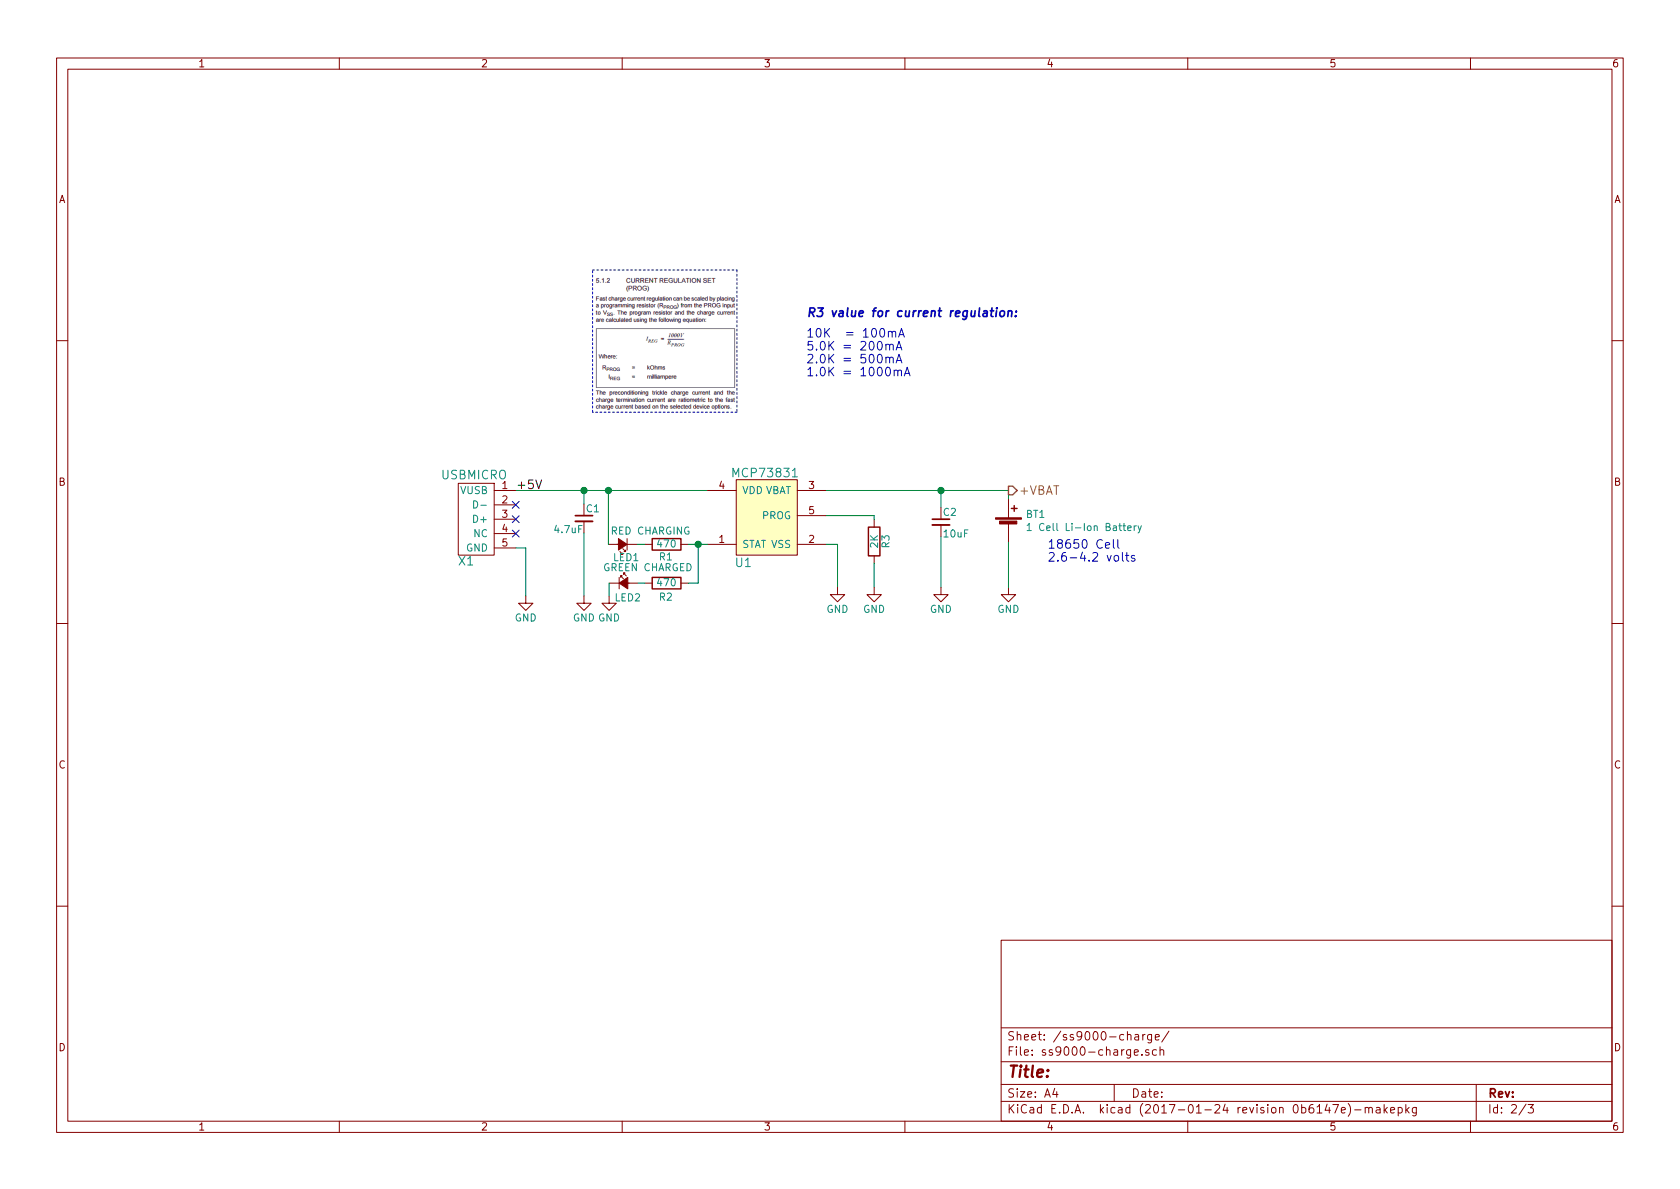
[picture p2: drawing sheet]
EESchema Schematic File Version 2
LIBS:power
LIBS:device
LIBS:transistors
LIBS:conn
LIBS:linear
LIBS:regul
LIBS:74xx
LIBS:cmos4000
LIBS:adc-dac
LIBS:memory
LIBS:xilinx
LIBS:microcontrollers
LIBS:dsp
LIBS:microchip
LIBS:analog_switches
LIBS:motorola
LIBS:texas
LIBS:intel
LIBS:audio
LIBS:interface
LIBS:digital-audio
LIBS:philips
LIBS:display
LIBS:cypress
LIBS:siliconi
LIBS:opto
LIBS:atmel
LIBS:contrib
LIBS:valves
LIBS:semtech-sc4503
LIBS:micrchip-mcp73831
LIBS:usbmicro
LIBS:motor_fan
LIBS:spst_revb
LIBS:SolderSniffer9000-cache
EELAYER 26 0
EELAYER END
$Descr A4 11693 8268
encoding utf-8
Sheet 2 3
Title ""
Date ""
Rev ""
Comp ""
Comment1 ""
Comment2 ""
Comment3 ""
Comment4 ""
$EndDescr
Wire Wire Line
	4925 3405 3590 3405
Text Label 3590 3405 0    60   ~ 0
+5V
$Comp
L C_Small C1
U 1 1
P 4065 3600
F 0 "C1" H 4075 3670 50  0000 L CNN
F 1 "4.7uF" H 3850 3525 50  0000 L CNN
F 2 "Capacitors_SMD:C_0805" H 4065 3600 50  0001 C CNN
F 3 "" H 4065 3600 50  0000 C CNN
	1    4065 3600
	1    0    0    -1  
$EndComp
Wire Wire Line
	4065 3500 4065 3405
Connection ~ 4065 3405
Wire Wire Line
	4065 3700 4065 4140
$Comp
L GND #PWR01
U 1 1
P 4065 4140
F 0 "#PWR01" H 4065 3890 50  0001 C CNN
F 1 "GND" H 4065 3990 50  0000 C CNN
F 2 "" H 4065 4140 50  0000 C CNN
F 3 "" H 4065 4140 50  0000 C CNN
	1    4065 4140
	1    0    0    -1  
$EndComp
$Comp
L R R3
U 1 1
P 6085 3760
F 0 "R3" V 6165 3760 50  0000 C CNN
F 1 "2K" V 6085 3760 50  0000 C CNN
F 2 "Resistors_SMD:R_0805" V 6015 3760 50  0001 C CNN
F 3 "" H 6085 3760 50  0000 C CNN
	1    6085 3760
	1    0    0    -1  
$EndComp
Wire Wire Line
	5750 3580 6085 3580
Wire Wire Line
	6085 3580 6085 3610
Wire Wire Line
	6085 3910 6085 4080
$Comp
L GND #PWR02
U 1 1
P 6085 4080
F 0 "#PWR02" H 6085 3830 50  0001 C CNN
F 1 "GND" H 6085 3930 50  0000 C CNN
F 2 "" H 6085 4080 50  0000 C CNN
F 3 "" H 6085 4080 50  0000 C CNN
	1    6085 4080
	1    0    0    -1  
$EndComp
Wire Wire Line
	5750 3780 5830 3780
Wire Wire Line
	5830 3780 5830 4080
$Comp
L GND #PWR03
U 1 1
P 5830 4080
F 0 "#PWR03" H 5830 3830 50  0001 C CNN
F 1 "GND" H 5830 3930 50  0000 C CNN
F 2 "" H 5830 4080 50  0000 C CNN
F 3 "" H 5830 4080 50  0000 C CNN
	1    5830 4080
	1    0    0    -1  
$EndComp
Text Notes 5610 2620 0    60   ~ 0
10K  = 100mA\n5.0K = 200mA\n2.0K = 500mA\n1.0K = 1000mA
$Comp
L C_Small C2
U 1 1
P 6550 3625
F 0 "C2" H 6560 3695 50  0000 L CNN
F 1 "10uF" H 6560 3545 50  0000 L CNN
F 2 "Capacitors_SMD:C_1206" H 6550 3625 50  0001 C CNN
F 3 "" H 6550 3625 50  0000 C CNN
	1    6550 3625
	1    0    0    -1  
$EndComp
Wire Wire Line
	6550 3525 6550 3405
Wire Wire Line
	5750 3405 7020 3405
Wire Wire Line
	6550 3725 6550 4080
$Comp
L GND #PWR04
U 1 1
P 6550 4080
F 0 "#PWR04" H 6550 3830 50  0001 C CNN
F 1 "GND" H 6550 3930 50  0000 C CNN
F 2 "" H 6550 4080 50  0000 C CNN
F 3 "" H 6550 4080 50  0000 C CNN
	1    6550 4080
	1    0    0    -1  
$EndComp
Connection ~ 6550 3405
$Comp
L R R1
U 1 1
P 4640 3780
F 0 "R1" V 4550 3785 50  0000 C CNN
F 1 "470" V 4640 3780 50  0000 C CNN
F 2 "Resistors_SMD:R_0805" V 4570 3780 50  0001 C CNN
F 3 "" H 4640 3780 50  0000 C CNN
	1    4640 3780
	0    -1   -1   0   
$EndComp
$Comp
L R R2
U 1 1
P 4640 4050
F 0 "R2" V 4540 4055 50  0000 C CNN
F 1 "470" V 4640 4050 50  0000 C CNN
F 2 "Resistors_SMD:R_0805" V 4570 4050 50  0001 C CNN
F 3 "" H 4640 4050 50  0000 C CNN
	1    4640 4050
	0    -1   -1   0   
$EndComp
$Comp
L GND #PWR05
U 1 1
P 4240 4140
F 0 "#PWR05" H 4240 3890 50  0001 C CNN
F 1 "GND" H 4240 3990 50  0000 C CNN
F 2 "" H 4240 4140 50  0000 C CNN
F 3 "" H 4240 4140 50  0000 C CNN
	1    4240 4140
	1    0    0    -1  
$EndComp
$Comp
L MCP73831 U1
U 1 1
P 5325 3580
F 0 "U1" H 5175 3255 60  0000 C CNN
F 1 "MCP73831" H 5325 3880 60  0000 C CNN
F 2 "Microchip_MCP73831:Microchip_MCP73831" H 5325 3530 60  0001 C CNN
F 3 "" H 5325 3530 60  0000 C CNN
	1    5325 3580
	1    0    0    -1  
$EndComp
$Comp
L USBMICRO X1
U 1 1
P 3290 3605
F 0 "X1" H 3245 3900 60  0000 C CNN
F 1 "USBMICRO" H 3300 3300 60  0000 C CNN
F 2 "USB_Micro:MICRO_USB_10118194" H 3290 3605 60  0001 C CNN
F 3 "" H 3290 3605 60  0000 C CNN
	1    3290 3605
	1    0    0    1   
$EndComp
Wire Wire Line
	3590 3805 3660 3805
Wire Wire Line
	3660 3805 3660 4140
$Comp
L GND #PWR06
U 1 1
P 3660 4140
F 0 "#PWR06" H 3660 3890 50  0001 C CNN
F 1 "GND" H 3660 3990 50  0000 C CNN
F 2 "" H 3660 4140 50  0000 C CNN
F 3 "" H 3660 4140 50  0000 C CNN
	1    3660 4140
	1    0    0    -1  
$EndComp
NoConn ~ 3590 3505
NoConn ~ 3590 3605
NoConn ~ 3590 3705
Wire Wire Line
	4790 3780 4925 3780
Wire Wire Line
	4790 4050 4860 4050
Wire Wire Line
	4860 4050 4860 3780
Connection ~ 4860 3780
$Comp
L LED_Small_ALT LED1
U 1 1
P 4335 3780
F 0 "LED1" H 4310 3875 50  0000 C CNN
F 1 "RED CHARGING" H 4140 3690 50  0000 C CNN
F 2 "LEDs:LED_0805" V 4335 3780 50  0001 C CNN
F 3 "" V 4335 3780 50  0001 C CNN
	1    4335 3780
	-1   0    0    1   
$EndComp
$Comp
L LED_Small_ALT LED2
U 1 1
P 4340 4050
F 0 "LED2" H 4370 3950 50  0000 C CNN
F 1 "GREEN CHARGED" H 4510 4160 50  0000 C CNN
F 2 "LEDs:LED_0805" V 4340 4050 50  0001 C CNN
F 3 "" V 4340 4050 50  0001 C CNN
	1    4340 4050
	1    0    0    -1  
$EndComp
Wire Wire Line
	4440 4050 4490 4050
Wire Wire Line
	4435 3780 4490 3780
Wire Wire Line
	4240 4050 4240 4140
Wire Wire Line
	4235 3780 4235 3405
Connection ~ 4235 3405
$Comp
L Battery_Cell BT1
U 1 1
P 7020 3665
F 0 "BT1" H 7138 3761 50  0000 L CNN
F 1 "1 Cell Li-Ion Battery" H 7138 3670 50  0000 L CNN
F 2 "Batteries_Keystone_54:Batteries_Keystone_54" V 7020 3725 50  0001 C CNN
F 3 "" V 7020 3725 50  0001 C CNN
	1    7020 3665
	1    0    0    -1  
$EndComp
Wire Wire Line
	7020 3405 7020 3465
$Comp
L GND #PWR07
U 1 1
P 7020 4080
F 0 "#PWR07" H 7020 3830 50  0001 C CNN
F 1 "GND" H 7020 3930 50  0000 C CNN
F 2 "" H 7020 4080 50  0000 C CNN
F 3 "" H 7020 4080 50  0000 C CNN
	1    7020 4080
	1    0    0    -1  
$EndComp
Wire Wire Line
	7020 4080 7020 3765
Text Notes 7290 3910 0    60   ~ 0
18650 Cell\n2.6-4.2 volts
Text HLabel 7020 3405 2    60   Output ~ 0
+VBAT
Text Notes 5610 2210 0    60   Italic 12
R3 value for current regulation:
Wire Notes Line
	4125 1870 5130 1870
Wire Notes Line
	5130 1870 5130 2860
Wire Notes Line
	5130 2860 4125 2860
Wire Notes Line
	4125 2860 4125 1875
$EndSCHEMATC
